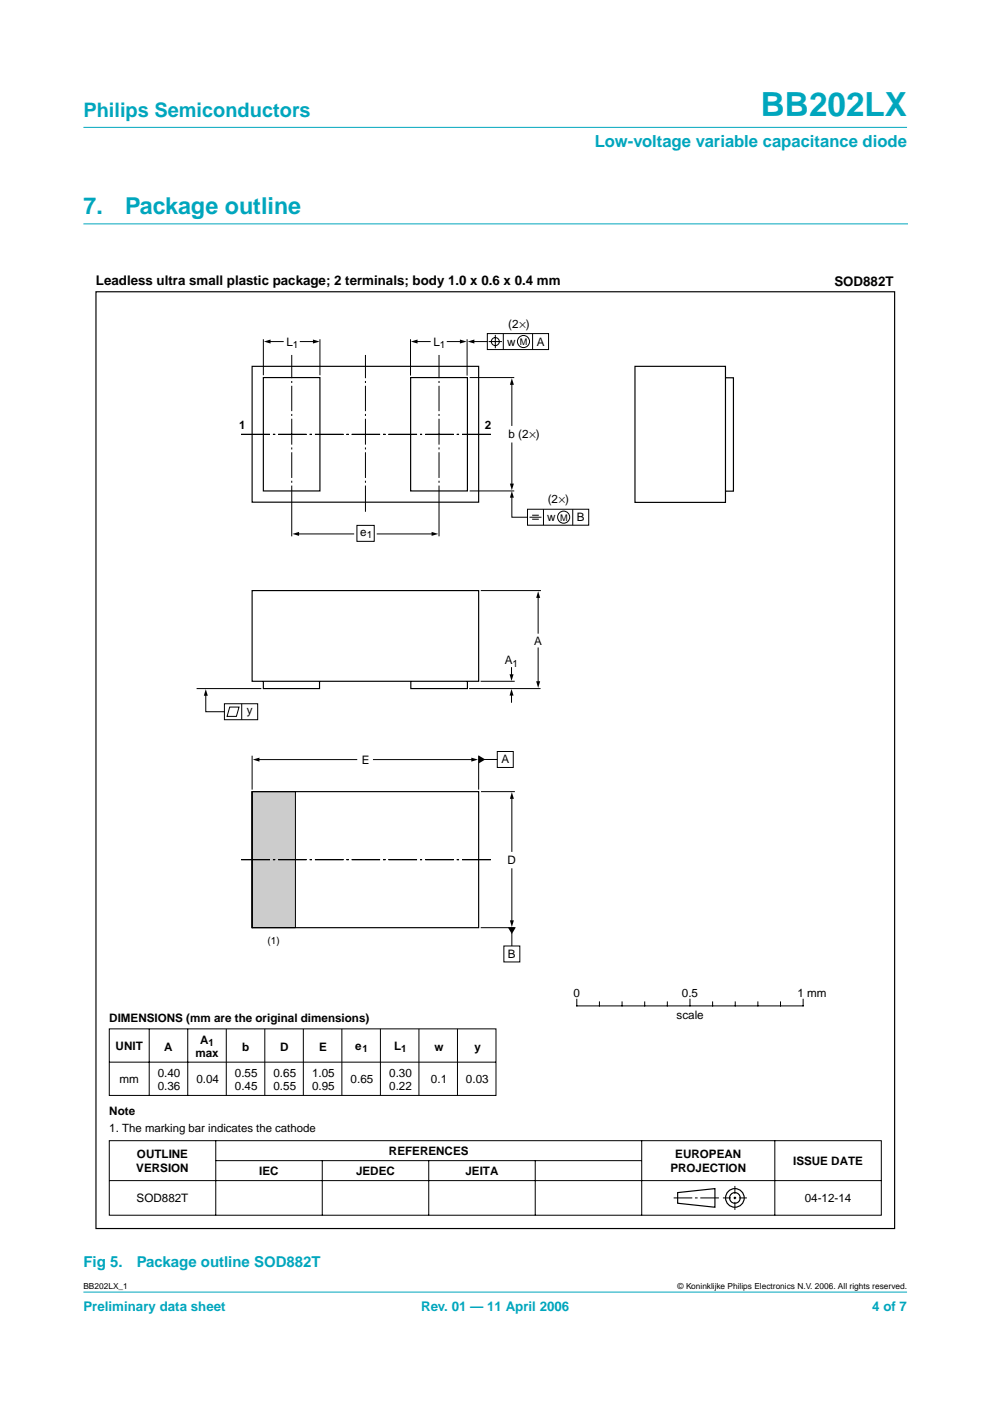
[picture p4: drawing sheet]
<svg xmlns="http://www.w3.org/2000/svg" width="210mm" height="297mm" viewBox="0 0 210 297" stroke-linecap="round" stroke-linejoin="round" font-family="sans-serif">
<g fill="#00a6bd" stroke="#00a6bd" stroke-width=".21">
<path d="M17.7 273.9h174.6z"/>
<path d="M17.7 27h174.6z"/>
</g>
<path d="M17.7 47.5h174.7" fill="none" stroke="#00a6bd" stroke-width=".21"/>
<path d="M53.5 167.8h9.1v28.9h-9.1z" fill="#ccc" stroke="#000" stroke-width=".21"/>
<g fill="none" stroke="#000" stroke-width=".21">
<path d="M55.8 71.9v7.7M57.1 72.4h2.9M61.9 75.3v4.9M63.7 72.4h2.9M67.8 71.9v7.7M77.5 75.3v4.9M87 71.9v7.7M88.2 72.4h3M93.1 75.3v4.9M94.8 72.4h3M99 71.9v7.7M100.3 72.4h3"/>
<path d="M103.3 70.7h13v3.4h-13zM103.6 72.4h2.8M105 71v2.8M106.7 70.7v3.4M112.9 70.7v3.4M51.1 92.1h6.1M57.9 92.1h.4M59 92.1h6M61.9 80.8v.4M61.9 81.8v5.4M61.9 87.8v.4M61.9 88.8v5.5"/>
<path d="M61.9 94.9v.4M61.9 95.9v5.4M65.7 92.1h.4M66.8 92.1h6M73.5 92.1h.4M74.6 92.1h6M77.5 80.8v.4M77.5 81.8v5.4M77.5 87.8v.4M77.5 88.8v5.5M77.5 94.9v.4M77.5 95.9v5.4"/>
<path d="M81.2 92.1h.5M82.4 92.1h6M89.1 92.1h.4M90.2 92.1h6M93.1 80.8v.4M93.1 81.8v5.4M93.1 87.8v.4M93.1 88.8v5.5M93.1 94.9v.4M93.1 95.9v5.4M96.9 92.1h.4M98 92.1h6.1"/>
<path d="M99.6 80.1h9.4M108.5 81.3v8.9M108.5 93.9v8.9M61.9 101.9v.5M61.9 102.9v10.8M63.1 113.2h11.9M75.7 111.4h3.6v3.4h-3.6zM77.5 101.9v.5M77.5 102.9v5.6M80 113.2h11.8M93.1 101.9v.5M93.1 102.9v10.8"/>
<path d="M99.6 104.1h9.4M108.5 105.2v4.5h3.3M111.8 108h13v3.4h-13zM112.3 109.7h2.5M112.8 110.1h1.4M112.8 109.2h1.4M115.2 108v3.4M121.4 108v3.4M101.9 125.2h12.8M114.1 126.5v7.7M114.1 137.4v7.3M41.7 146h13.7"/>
<path d="M43.6 147.2v3.7h4M47.6 149.2h7v3.4h-7zM48.7 149.9h2l-.6 2h-2zM51.2 149.2v3.4M99.5 146h15.1M101.9 144.4h7.2M105.4 159.3h3.4v3.4h-3.4zM108.5 141.6v1.6M108.5 147.2v1.7M53.5 160.2v7.2M54.7 161h20.9M79.2 161h21"/>
<path d="M101.5 160.2v7.2M102 167.8h7.2M102.6 161h2.8M108.5 169.1v11.4M51.1 182.3h6.1M57.9 182.3h.4M59 182.3h6M65.7 182.3h.4M66.8 182.3h6M73.5 182.3h.4M74.6 182.3h6M81.2 182.3h.5"/>
<path d="M82.4 182.3h6M89.1 182.3h.4M90.2 182.3h6M96.9 182.3h.4M98 182.3h6.1M101.9 196.7h7.3M108.5 184.2v11.2M108.5 197.7v2.9M23.2 218.1h82v14.2h-82zM31.6 218.1v14.1M39.8 218.1v14.2M48 218.1v14.2"/>
<path d="M56.1 218.1v14.2M64.3 218.1v14.2M72.5 218.1v14.2M80.7 218.1v14.2M88.8 218.1v14.2M97 218.1v14.2M106.8 200.6h3.4v3.4h-3.4zM122.3 211.9v1.4h48v-1.4M127.1 212.4v.9M131.9 212.4v.9M136.7 212.4v.9M141.5 212.4v.9"/>
<path d="M146.3 211.9v1.4M151.1 212.4v.9M155.9 212.4v.9M160.7 212.4v.9M165.5 212.4v.9M23.2 225.2h82M23.2 241.8h163.7v15.9h-163.7zM23.2 250.3h163.7M45.7 241.8v15.9M45.7 246.1h90.4M68.3 246.1v11.6M90.9 246.1v11.6"/>
<path d="M113.5 246.1v11.6M136.1 241.8v15.9M142.8 254h4M147.3 254h.6M148.5 254h3.9M153.3 254h1.7M155.5 254h.6M155.8 251.4v1.7M155.8 253.7v.6M155.8 254.8v1.7M156.7 254h1.7M164.3 241.8v15.9"/>
<circle cx="105" cy="72.4" r=".85"/>
<circle cx="111" cy="72.4" r="1.28"/>
<circle cx="119.5" cy="109.7" r="1.28"/>
</g>
<g fill="none" stroke="#000" stroke-width=".25">
<path d="M20.3 61.9h169.4v198.6h-169.4zM53.5 77.7h48v28.8h-48zM134.6 77.7h19.2v28.8h-19.2zM55.8 80.1h12v24h-12zM87.1 80.1h12v24h-12zM153.8 80.1h1.7v24h-1.7M53.5 125.2h48v19.2h-48zM55.8 144.4v1.6h11.9v-1.6M87.1 144.4v1.6h12v-1.6M53.5 167.8h48v28.9h-48zM143.7 252.9l7.9-.9v4l-7.9-.9z"/>
<circle cx="155.8" cy="254" r="1.98"/>
<circle cx="155.8" cy="254" r="1.13"/>
</g>
<g fill="#000">
<path d="M56 72.4l1.4-.4v.8zM66.4 72l1.4 .4-1.4 .4zM87.1 72.4l1.4-.4v.8zM97.5 72l1.4 .4-1.4 .4zM99.2 72.4l1.4-.4v.8zM108.5 80.2l.5 1.4h-.9zM62 113.2l1.4-.4v.8zM91.5 112.8l1.4 .4-1.4 .4zM108.5 104.1l.5 1.4h-.9zM108.1 102.5h.9l-.5 1.4zM114.1 125.4l.4 1.4h-.8zM43.6 146.1l.5 1.4h-.9z"/>
<path d="M108.5 146.1l.4 1.4h-.9zM108 143h.9l-.4 1.4zM113.7 144.4h.8l-.4 1.5zM53.6 161l1.4-.4v.9zM99.9 160.6l1.4 .4-1.4 .5zM101.5 160.2l1.4 .8-1.4 .9zM108.5 168l.5 1.4h-.9zM107.7 196.6h1.7l-.9 1.4zM108.1 195.1h.9l-.5 1.4z"/>
</g>
<path d="M53.5 167.8v28.9" fill="none" stroke="#000" stroke-width=".3"/>
<text font-size="7.1" fill="#00a6bd" x="161.3" y="24.7">BB202LX</text>
<g font-size="4.9" fill="#00a6bd">
<text x="17.7" y="45.5">7.</text>
<text x="26.5" y="45.5">Package outline</text>
</g>
<text font-size="4.2" fill="#00a6bd" x="17.7" y="24.9">Philips Semiconductors</text>
<text font-size="3.5" fill="#00a6bd" x="126.1" y="31.1">Low-voltage variable capacitance diode</text>
<g font-size="3.2" fill="#00a6bd">
<text x="17.7" y="268.7">Fig 5.</text>
<text x="29" y="268.7">Package outline SOD882T</text>
</g>
<g font-size="2.8">
<text x="20.3" y="60.5">Leadless ultra small plastic package; 2 terminals; body 1.0 x 0.6 x 0.4 mm</text>
<text x="176.9" y="60.6">SOD882T</text>
</g>
<g font-size="2.8" fill="#00a6bd">
<text x="17.7" y="278">Preliminary data sheet</text>
<text x="89.3" y="278">Rev. 01 — 11 April 2006</text>
<text x="184.9" y="278">4 of 7</text>
</g>
<g font-size="2.5">
<text x="107.7" y="69.5">(2×)</text>
<text x="60.7" y="73.3">L</text>
<text x="91.9" y="73.3">L</text>
<text x="107.5" y="73.3">w</text>
<text x="113.8" y="73.3">A</text>
<text x="50.7" y="90.9">1</text>
<text x="102.8" y="91.1">2</text>
<text x="107.8" y="92.8">b (2×)</text>
<text x="116.1" y="106.7">(2×)</text>
<text x="76.4" y="113.6">e</text>
<text x="116" y="110.5">w</text>
<text x="122.3" y="110.5">B</text>
<text x="113.3" y="136.7">A</text>
<text x="107" y="140.9">A</text>
<text x="52.3" y="151.5">y</text>
<text x="106.3" y="161.9">A</text>
<text x="76.7" y="162">E</text>
<text x="107.6" y="183.3">D</text>
<text x="107.7" y="203.1">B</text>
<text x="121.6" y="211.3">0</text>
<text x="144.6" y="211.3">0.5</text>
<text x="169.1" y="211.3">1 mm</text>
<text x="23.2" y="216.7">DIMENSIONS (mm are the original dimensions)</text>
<text x="42.4" y="221.2">A</text>
<text x="143.4" y="216">scale</text>
<text x="24.5" y="222.7">UNIT</text>
<text x="34.8" y="222.8">A</text>
<text x="41.4" y="224.2">max</text>
<text x="51.4" y="222.8">b</text>
<text x="59.4" y="222.8">D</text>
<text x="67.7" y="222.8">E</text>
<text x="75.3" y="222.7">e</text>
<text x="83.5" y="222.7">L</text>
<text x="92.1" y="222.8">w</text>
<text x="100.6" y="222.8">y</text>
<text x="25.3" y="229.7">mm</text>
<text x="33.5" y="228.3">0.40</text>
<text x="33.5" y="231.1">0.36</text>
<text x="41.6" y="229.7">0.04</text>
<text x="49.8" y="228.3">0.55</text>
<text x="49.8" y="231.1">0.45</text>
<text x="58" y="228.3">0.65</text>
<text x="58" y="231.1">0.55</text>
<text x="66.2" y="228.3">1.05</text>
<text x="66.2" y="231.1">0.95</text>
<text x="74.3" y="229.7">0.65</text>
<text x="82.5" y="228.3">0.30</text>
<text x="82.5" y="231.1">0.22</text>
<text x="91.4" y="229.7">0.1</text>
<text x="98.8" y="229.7">0.03</text>
<text x="23.2" y="236.5">Note</text>
<text x="23.2" y="240.1">1. The marking bar indicates the cathode</text>
<text x="29" y="245.5">OUTLINE</text>
<text x="82.5" y="245">REFERENCES</text>
<text x="143.2" y="245.5">EUROPEAN</text>
<text x="28.9" y="248.5">VERSION</text>
<text x="55" y="249.2">IEC</text>
<text x="75.5" y="249.2">JEDEC</text>
<text x="98.7" y="249.2">JEITA</text>
<text x="142.1" y="248.5">PROJECTION</text>
<text x="168.2" y="246.9">ISSUE DATE</text>
<text x="29" y="254.8">SOD882T</text>
<text x="170.6" y="254.8">04-12-14</text>
</g>
<g font-size="2.1">
<text x="62.1" y="73.8">1</text>
<text x="93.3" y="73.8">1</text>
<text x="77.7" y="114.1">1</text>
<text x="108.7" y="141.4">1</text>
<text x="56.7" y="200.1">(1)</text>
<text x="44.2" y="221.7">1</text>
<text x="76.9" y="223.1">1</text>
<text x="85.1" y="223.1">1</text>
</g>
<g font-size="1.9">
<text x="110.2" y="73.1">M</text>
<text x="118.7" y="110.4">M</text>
</g>
<g font-size="1.8">
<text x="17.7" y="273.4">BB202LX_1</text>
<text x="143.7" y="273.4">© Koninklijke Philips Electronics N.V. 2006. All rights reserved.</text>
</g>
</svg>
